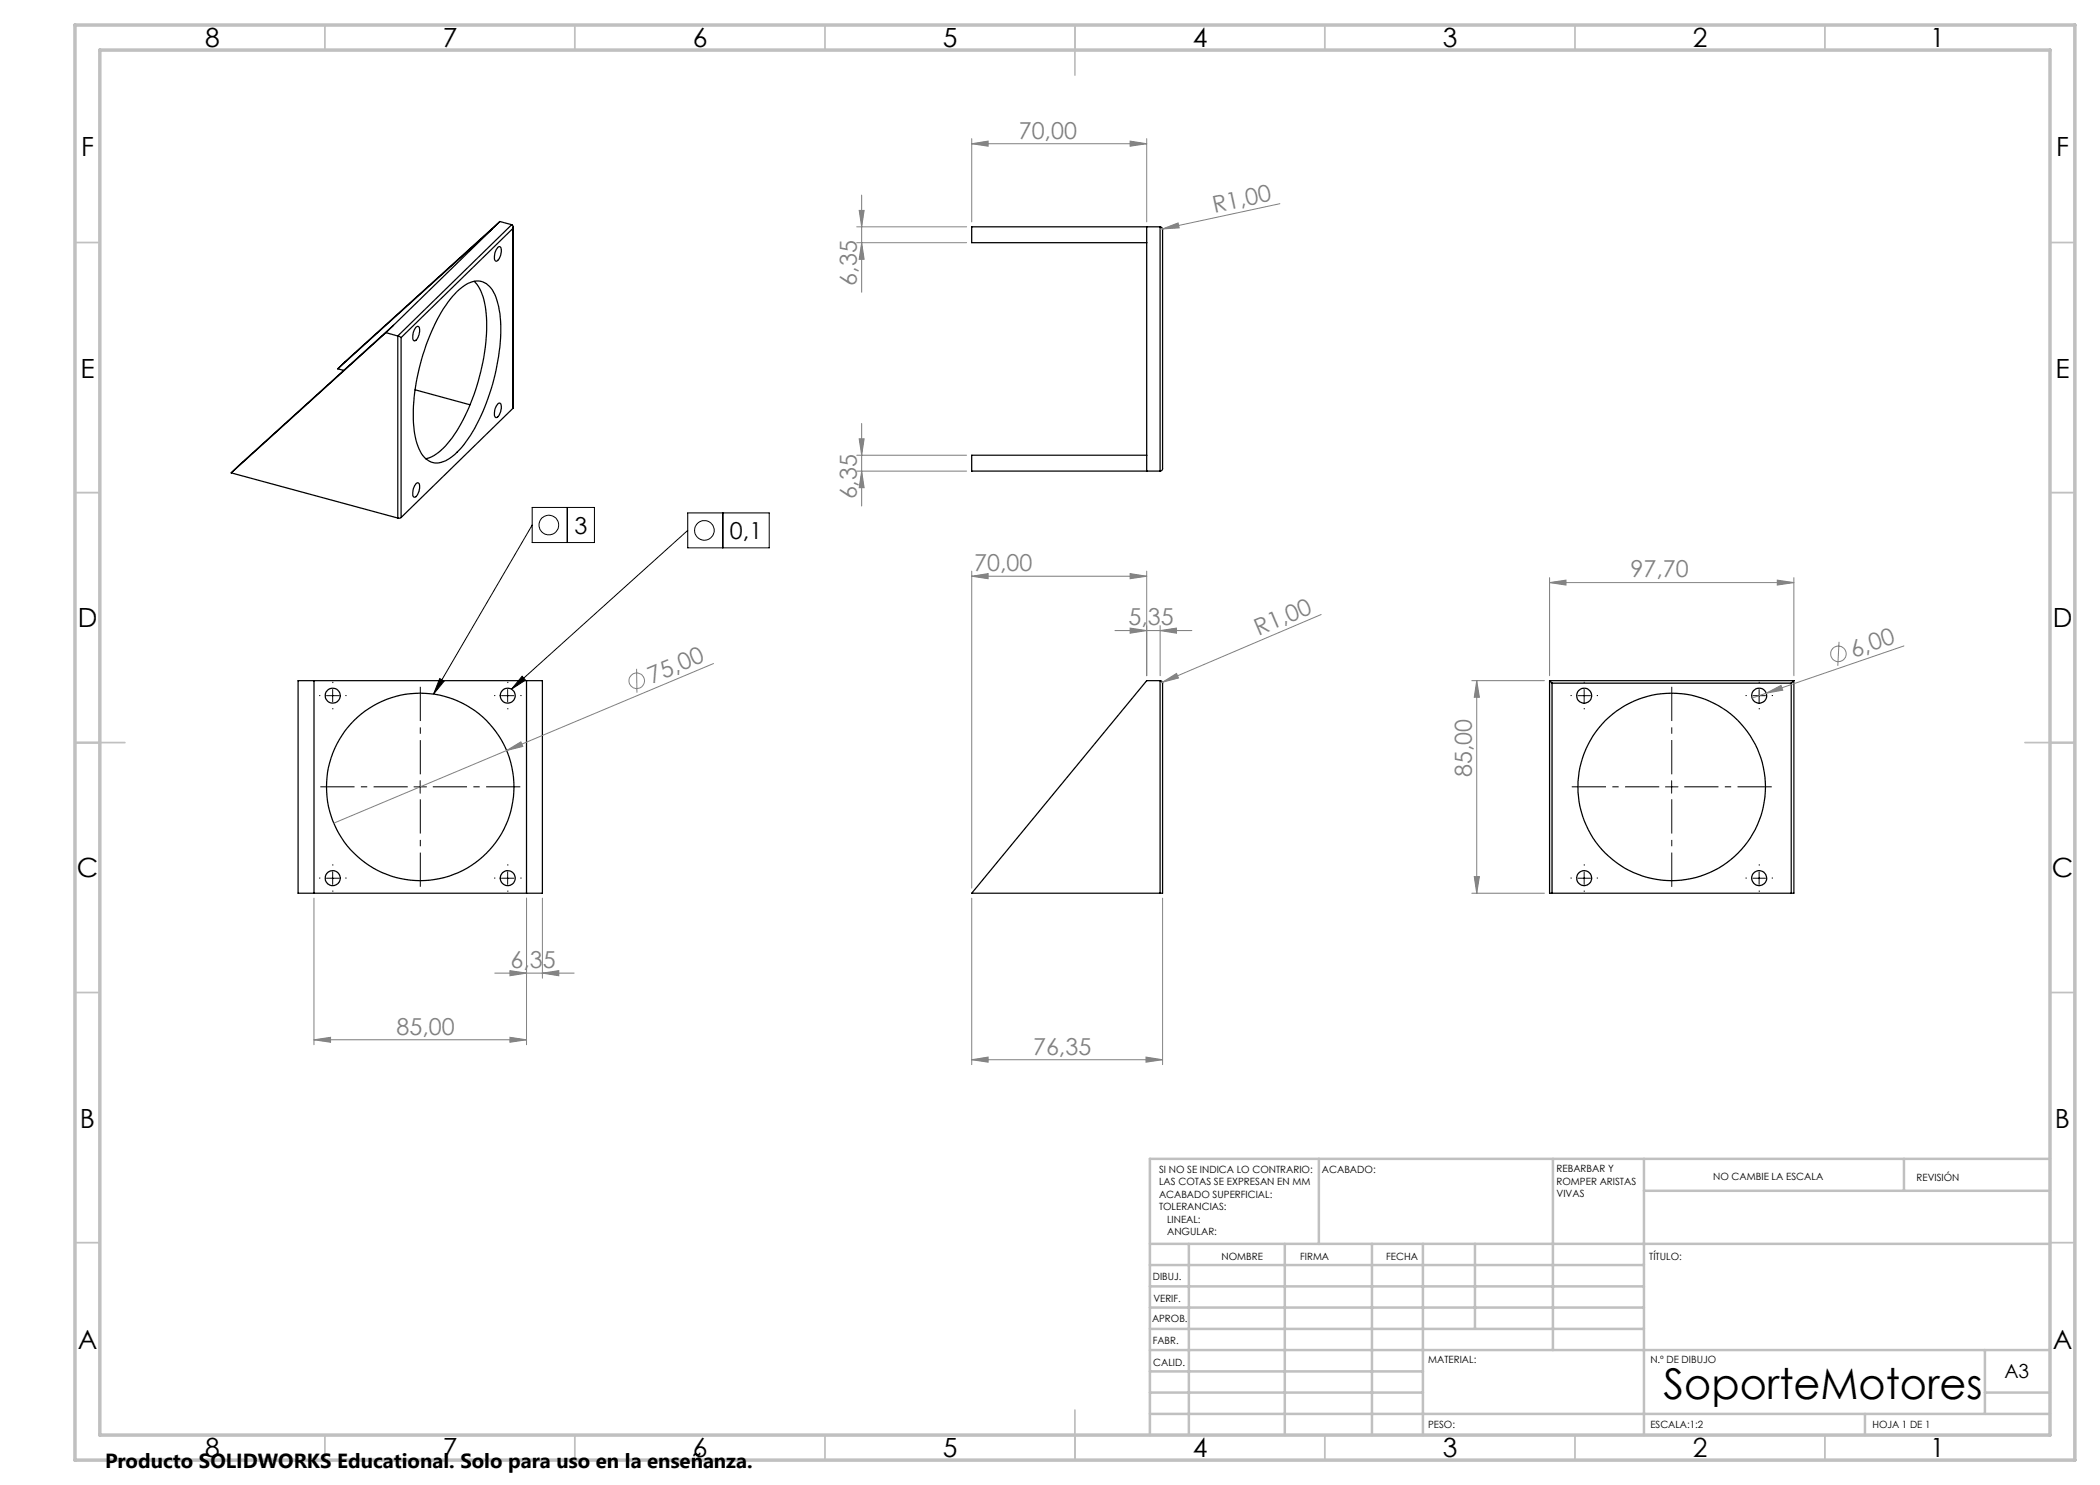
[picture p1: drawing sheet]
<svg xmlns="http://www.w3.org/2000/svg" width="420mm" height="297mm" viewBox="0 0 420 297" stroke-linecap="round" stroke-linejoin="round" font-family="sans-serif">
<g fill="none" stroke="#000" stroke-width=".25">
<path d="M91.4 58.3a5.6 5.6 0 0 1 4.8-2 5.2 5.2 0 0 1 3.4 4.4 29.7 29.7 0 0 1-.4 13.4 36.1 36.1 0 0 1-7.3 15.9 6.7 6.7 0 0 1-4.9 2.6 4.3 4.3 0 0 1-3.4-3.3 25.6 25.6 0 0 1-.4-12.7 39.8 39.8 0 0 1 6.8-16.7zM94.8 56.3a10.5 10.5 0 0 1 2.5 7.2 41.9 41.9 0 0 1-6.9 24.1 9.6 9.6 0 0 1-5.2 4.2M98.5 45.8l-30.9 28M99.6 49.4a.5 .5 0 0 1 .6 .1 .5 .5 0 0 1 .1 .7 2.22 2.22 0 0 1-1.1 2 1.92 1.92 0 0 1 0-2.3zM100 44.3l-22.8 22.2M100 44.3l2.3 .6M100 44.3l-32.4 29.5M102.3 44.9a.57 .57 0 0 1 .3 .8M102.3 44.9l-22.7 22.3M102.6 45.7l-22.4 21.8M102.6 45.7v36M102.6 45.4v36.3"/>
<path d="M229.3 45.4v48.8M232 45.4l.3 .1 .2 .3v48l-.2 .3-.3 .1M232 45.4v48.8M232 45.4h-37.7v3.1h35M67.6 73.8l1.2 .3M77.2 66.5l-31 28.1M77.2 66.5l2.4 .7M78.7 65.1l-32.5 29.5M79.6 67.2l.6 .3M79.6 67.2v36.4M80.2 67.5v36M83 78l11 3"/>
<path d="M83.1 65.5a.43 .43 0 0 1 .6-.2 .43 .43 0 0 1 .2 .6 2.31 2.31 0 0 1-1 2.3 1.92 1.92 0 0 1 0-2.3zM46.2 94.6l33.4 9M83.1 96.8a.43 .43 0 0 1 .6-.2 .43 .43 0 0 1 .2 .6 2.67 2.67 0 0 1-.9 2.2h-.1a1.76 1.76 0 0 1-.1-2zM99.6 80.7a.5 .5 0 0 1 .6 .1 .5 .5 0 0 1 .1 .7 2.22 2.22 0 0 1-1.1 2 1.95 1.95 0 0 1 0-2.3zM102.6 81.7l-22.4 21.8M229.3 91h-35v3.2h37.7M80.2 103.5l-.6 .1M59.6 136.1h48.9v42.5h-48.9zM62.8 136.1v42.5M105.3 136.1v42.5M232 136.1l.3 .1 .2 .4v42h-.5M232 136.1h-2.7l-35 42.5h37.7"/>
<path d="M232 136.1v42.5M309.9 136.1l.5 .5M309.9 136.1v42.5h.5M309.9 136.1h48.9M310.4 136.6h47.8M310.4 136.6v42M358.2 136.6v42M358.8 136.1l-.6 .5M358.8 136.1v42.5h-.6M310.4 178.6h47.8"/>
<circle cx="66.5" cy="139.1" r="1.51"/>
<circle cx="101.6" cy="139.1" r="1.51"/>
<circle cx="316.8" cy="139.1" r="1.49"/>
<circle cx="351.8" cy="139.1" r="1.49"/>
<circle cx="84" cy="157.4" r="18.8"/>
<circle cx="334.3" cy="157.4" r="18.7"/>
<circle cx="66.6" cy="175.6" r="1.5"/>
<circle cx="101.5" cy="175.6" r="1.5"/>
<circle cx="316.8" cy="175.6" r="1.51"/>
<circle cx="351.8" cy="175.6" r="1.51"/>
</g>
<g fill="none" stroke="#808080" stroke-width=".2">
<path d="M172.3 39v19.5M194.3 28.7l3.3-.5v1zM194.3 27.7v16.7M194.3 28.7h35M226 28.2l3.3 .5-3.3 .5zM229.3 27.7v16.7M171.3 45.4h22M171.3 48.5h22M171.8 42.1h1l-.5 3.3zM172.3 48.5l.5 3.4h-1zM232.5 45.8l3.1-1.2 .2 1zM232.5 45.8l-.5 .1"/>
<path d="M256 40.7l-23.5 5.1M171.3 91h22M171.3 94.2h22M171.8 87.8h1l-.5 3.2zM172.3 94.2l.5 3.3h-1zM172.3 84.7v16.5M194.3 115.2l3.3-.5v1zM194.3 114.2v63.4M194.3 115.2h35M226 114.7l3.3 .5-3.3 .5zM229.3 114.2v20.9M309.9 116.5l3.3-.5v1z"/>
<path d="M309.9 115.5v19.6M309.9 116.5h48.9M355.5 116l3.3 .5-3.3 .5zM358.8 115.5v19.6M127.3 133.8l.1 4.7M142.7 132.7l-41.4 17.4M223 126.1h15.4M226 125.6l3.3 .5-3.3 .5zM232 126.1l3.3-.5v1zM232 125.1v10M232.5 136.5l2.8-1.8 .4 .9zM232.5 136.5l-.5 .1"/>
<path d="M264.2 122.9l-31.7 13.6M294.4 136.1h14.5M295.3 136.1v42.5M295.3 136.1l.6 3.3h-1zM353.2 138.6l3-1.5 .4 .9zM353.2 138.6l-2.8 1M367.8 128.4l-.2 4.8M380.8 129.2l-27.6 9.4M101.3 150.1l2.9-1.7 .4 .9zM101.3 150.1l-34.6 14.5M62.8 179.6v29.3M105.3 179.6v29.3"/>
<path d="M108.5 179.6v16M194.3 179.6v33.3M232.5 179.6v33.3M294.4 178.6h14.5M294.9 175.3h1l-.6 3.3zM99 194.6h15.8M102 194.1l3.3 .5-3.3 .6zM108.5 194.6l3.3-.5v1.1zM62.8 208l3.3-.5v1zM62.8 208h42.5M102 207.5l3.3 .5-3.3 .5zM194.3 211.9l3.3-.5v1z"/>
<path d="M194.3 211.9h38.2M229.2 211.4l3.3 .5-3.3 .5z"/>
<circle cx="127.3" cy="136.2" r="1.55"/>
<circle cx="367.7" cy="130.8" r="1.56"/>
</g>
<g fill="none" stroke="#000" stroke-width=".2">
<path d="M106.4 101.5h12.5v7h-12.5zM106.4 105l-19.7 33.8M113.5 101.5v7M137.5 102.6h16.3v7h-16.3zM137.5 106.1l-35.2 31.7M144.6 102.6v7M65.3 139.1h2.5M66.5 137.9v2.5M87.9 135.7l.9 .5-2.1 2.6zM100.3 139.1h2.5M101.5 137.9v2.5M104.4 135.3l.7 .7-2.8 1.8z"/>
<path d="M315.6 139.1h2.5M316.8 137.9v2.5M350.6 139.1h2.5M351.8 137.9v2.5M82.8 157.4h2.5M84 156.1v2.5M333.1 157.4h2.5M334.3 156.1v2.5M65.3 175.6h2.5M66.5 174.4v2.5M100.3 175.6h2.5M101.5 174.4v2.5"/>
<path d="M315.6 175.6h2.5M316.8 174.4v2.5M350.6 175.6h2.5M351.8 174.4v2.5"/>
<circle cx="109.8" cy="105" r="1.96"/>
<circle cx="140.9" cy="106.1" r="1.96"/>
</g>
<path d="M81.6 157.4h-17.5M84.1 154.9v-17.5M84.1 159.9v17.5M86.6 157.4h17.5M331.9 157.4h-17.5M334.4 154.9v-17.5M334.4 159.9v17.5M336.9 157.4h17.5" fill="none" stroke="#000" stroke-width=".2" stroke-dasharray="15.2 1.3 1.3 1.3" stroke-dashoffset="8.4" stroke-linecap="butt"/>
<g fill="none" stroke="#000" stroke-width=".2" stroke-dasharray="15.2 1.3 1.3 1.3" stroke-linecap="butt">
<path d="M64.1 139.1h-.3M66.6 136.6v-.2M69.1 139.1h.2M99.1 139.1h-.3M101.6 136.6v-.2M104.1 139.1h.2M314.4 139.1h-.3M316.9 136.6v-.2M319.4 139.1h.2M349.4 139.1h-.3M351.9 136.6v-.2M354.4 139.1h.2"/>
<path d="M66.6 141.6v.3M101.6 141.6v.3M316.9 141.6v.3M351.9 141.6v.3M64.1 175.6h-.3M66.6 173.1v-.2M66.6 178.1v.3M69.1 175.6h.2M99.1 175.6h-.3M101.6 173.1v-.2M101.6 178.1v.3M104.1 175.6h.2"/>
<path d="M314.4 175.6h-.3M316.9 173.1v-.2M316.9 178.1v.3M319.4 175.6h.2M349.4 175.6h-.3M351.9 173.1v-.2M351.9 178.1v.3M354.4 175.6h.2"/>
</g>
<g fill="none" stroke="#c0c0c0" stroke-width=".35">
<path d="M65 5v5M115 5v5M165 5v5M215 5v10M265 5v5M315 5v5M365 5v5M15 48.5h5M410 48.5h5M15 98.5h5M410 98.5h5M15 148.5h10"/>
<path d="M405 148.5h10M15 198.5h5M410 198.5h5M15 248.5h5M410 248.5h5M65 287v5M115 287v5M165 287v5M215 282v10M265 287v5M315 287v5M365 287v5"/>
</g>
<g fill="none" stroke="#c0c0c0" stroke-width=".5">
<path d="M263.8 231.8v17M310.6 231.8v38.2M328.8 231.8v55.2M328.8 238.2h81.2M380.8 231.8v6.4M410 231.8h-180v55.2M230 248.8h180M230 257.3h98.8M230 253h98.8M237.8 248.8v38.2M257 248.8v38.2M274.4 248.8v38.2"/>
<path d="M284.6 248.8v38.2M295 248.8v17M230 265.8h98.8M230 261.5h98.8M230 278.5h54.6M230 274.3h54.6M230 270h180M397 278.5h13M397 270v12.8M230 282.8h180M373 282.8v4.2"/>
</g>
<path d="M15 5h400v287h-400zM20 10h390v277h-390z" fill="none" stroke="#c0c0c0" stroke-width=".7"/>
<path d="M104.4 135.3l.7 .7-2.8 1.8zM87.9 135.7l.9 .5-2.1 2.6z" fill="#000"/>
<g fill="#808080">
<path d="M232.5 45.8l3.1-1.2 .2 1z"/>
<path d="M353.2 138.6l3-1.5 .4 .9z"/>
<path d="M101.3 150.1l2.9-1.7 .4 .9z"/>
<path d="M232.5 136.5l2.8-1.8 .4 .9z"/>
<path d="M232 126.1l3.3-.5v1zM226 125.6l3.3 .5-3.3 .5z"/>
<path d="M194.3 211.9l3.3-.5v1zM229.2 211.4l3.3 .5-3.3 .5zM194.3 115.2l3.3-.5v1zM226 114.7l3.3 .5-3.3 .5zM309.9 116.5l3.3-.5v1zM355.5 116l3.3 .5-3.3 .5z"/>
<path d="M62.8 208l3.3-.5v1zM102 207.5l3.3 .5-3.3 .5z"/>
<path d="M102 194.1l3.3 .5-3.3 .6zM108.5 194.6l3.3-.5v1.1z"/>
<path d="M294.9 175.3h1l-.6 3.3zM295.3 136.1l.6 3.3h-1z"/>
<path d="M171.8 87.8h1l-.5 3.2zM172.3 94.2l.5 3.3h-1zM171.8 42.1h1l-.5 3.3zM172.3 48.5l.5 3.4h-1z"/>
<path d="M194.3 28.7l3.3-.5v1zM226 28.2l3.3 .5-3.3 .5z"/>
</g>
<text font-size="8.5" x="332.7" y="279.7">SoporteMotores</text>
<g font-size="5.3">
<text x="41" y="9.5">8</text>
<text x="88.5" y="9.5">7</text>
<text x="138.5" y="9.5">6</text>
<text x="188.5" y="9.5">5</text>
<text x="238.5" y="9.5">4</text>
<text x="288.5" y="9.5">3</text>
<text x="338.5" y="9.5">2</text>
<text x="386" y="9.5">1</text>
<text x="16.2" y="31.3">F</text>
<text x="411.2" y="31.3">F</text>
<text x="16.1" y="75.5">E</text>
<text x="411.1" y="75.5">E</text>
<text x="15.5" y="125.5">D</text>
<text x="410.5" y="125.5">D</text>
<text x="15.4" y="175.5">C</text>
<text x="410.4" y="175.5">C</text>
<text x="16" y="225.5">B</text>
<text x="411" y="225.5">B</text>
<text x="15.5" y="269.8">A</text>
<text x="410.5" y="269.8">A</text>
<text x="41" y="291.5">8</text>
<text x="88.5" y="291.5">7</text>
<text x="138.5" y="291.5">6</text>
<text x="188.5" y="291.5">5</text>
<text x="238.5" y="291.5">4</text>
<text x="288.5" y="291.5">3</text>
<text x="338.5" y="291.5">2</text>
<text x="386" y="291.5">1</text>
</g>
<g font-size="4.7" fill="#808080">
<text x="203.8" y="27.7">70,00</text>
<text x="242.9" y="42.5" transform="rotate(-12 242.9 42.5)">R1,00</text>
<text x="171.3" y="57.1" transform="rotate(-90 171.3 57.1)">6,35</text>
<text x="171.3" y="99.9" transform="rotate(-90 171.3 99.9)">6,35</text>
<text x="194.9" y="114.2">70,00</text>
<text x="326.1" y="115.5">97,70</text>
<text x="225.7" y="125.1">5,35</text>
<text x="251.7" y="127.1" transform="rotate(-23 251.7 127.1)">R1,00</text>
<text x="370.7" y="131.5" transform="rotate(-19 370.7 131.5)">6,00</text>
<text x="130.4" y="136.7" transform="rotate(-23 130.4 136.7)">75,00</text>
<text x="294.4" y="155.4" transform="rotate(-90 294.4 155.4)">85,00</text>
<text x="102.1" y="193.6">6,35</text>
<text x="79.3" y="206.9">85,00</text>
<text x="206.6" y="210.9">76,35</text>
</g>
<g font-size="4.7">
<text x="114.9" y="106.8">3</text>
<text x="146" y="107.8">0,1</text>
</g>
<text font-size="4.1" x="21" y="293.7">Producto SOLIDWORKS Educational. Solo para uso en la enseñanza.</text>
<text font-size="3.9" x="400.9" y="275.5">A3</text>
<g font-size="2">
<text x="231.8" y="234.6">SI NO SE INDICA LO CONTRARIO:</text>
<text x="231.8" y="237.1">LAS COTAS SE EXPRESAN EN MM</text>
<text x="231.8" y="239.6">ACABADO SUPERFICIAL:</text>
<text x="264.4" y="234.6">ACABADO:</text>
<text x="311.3" y="234.5">REBARBAR Y</text>
<text x="311.3" y="237">ROMPER ARISTAS</text>
<text x="311.3" y="239.5">VIVAS</text>
<text x="342.6" y="236">NO CAMBIE LA ESCALA</text>
<text x="383.3" y="236.2">REVISIÓN</text>
<text x="231.8" y="242.1">TOLERANCIAS:</text>
<text x="233.4" y="244.6">LINEAL:</text>
<text x="233.4" y="247.1">ANGULAR:</text>
<text x="244.3" y="252">NOMBRE</text>
<text x="260" y="251.9">FIRMA</text>
<text x="277.2" y="251.9">FECHA</text>
<text x="329.9" y="251.9">TÍTULO:</text>
<text x="230.6" y="256.1">DIBUJ.</text>
<text x="230.7" y="260.3">VERIF.</text>
<text x="230.4" y="264.4">APROB.</text>
<text x="230.5" y="268.8">FABR.</text>
<text x="230.7" y="273.1">CALID.</text>
<text x="285.6" y="272.5">MATERIAL:</text>
<text x="330.1" y="272.5">N.º DE DIBUJO</text>
<text x="285.6" y="285.5">PESO:</text>
<text x="330.1" y="285.6">ESCALA:1:2</text>
<text x="374.5" y="285.6">HOJA 1 DE 1</text>
</g>
</svg>
